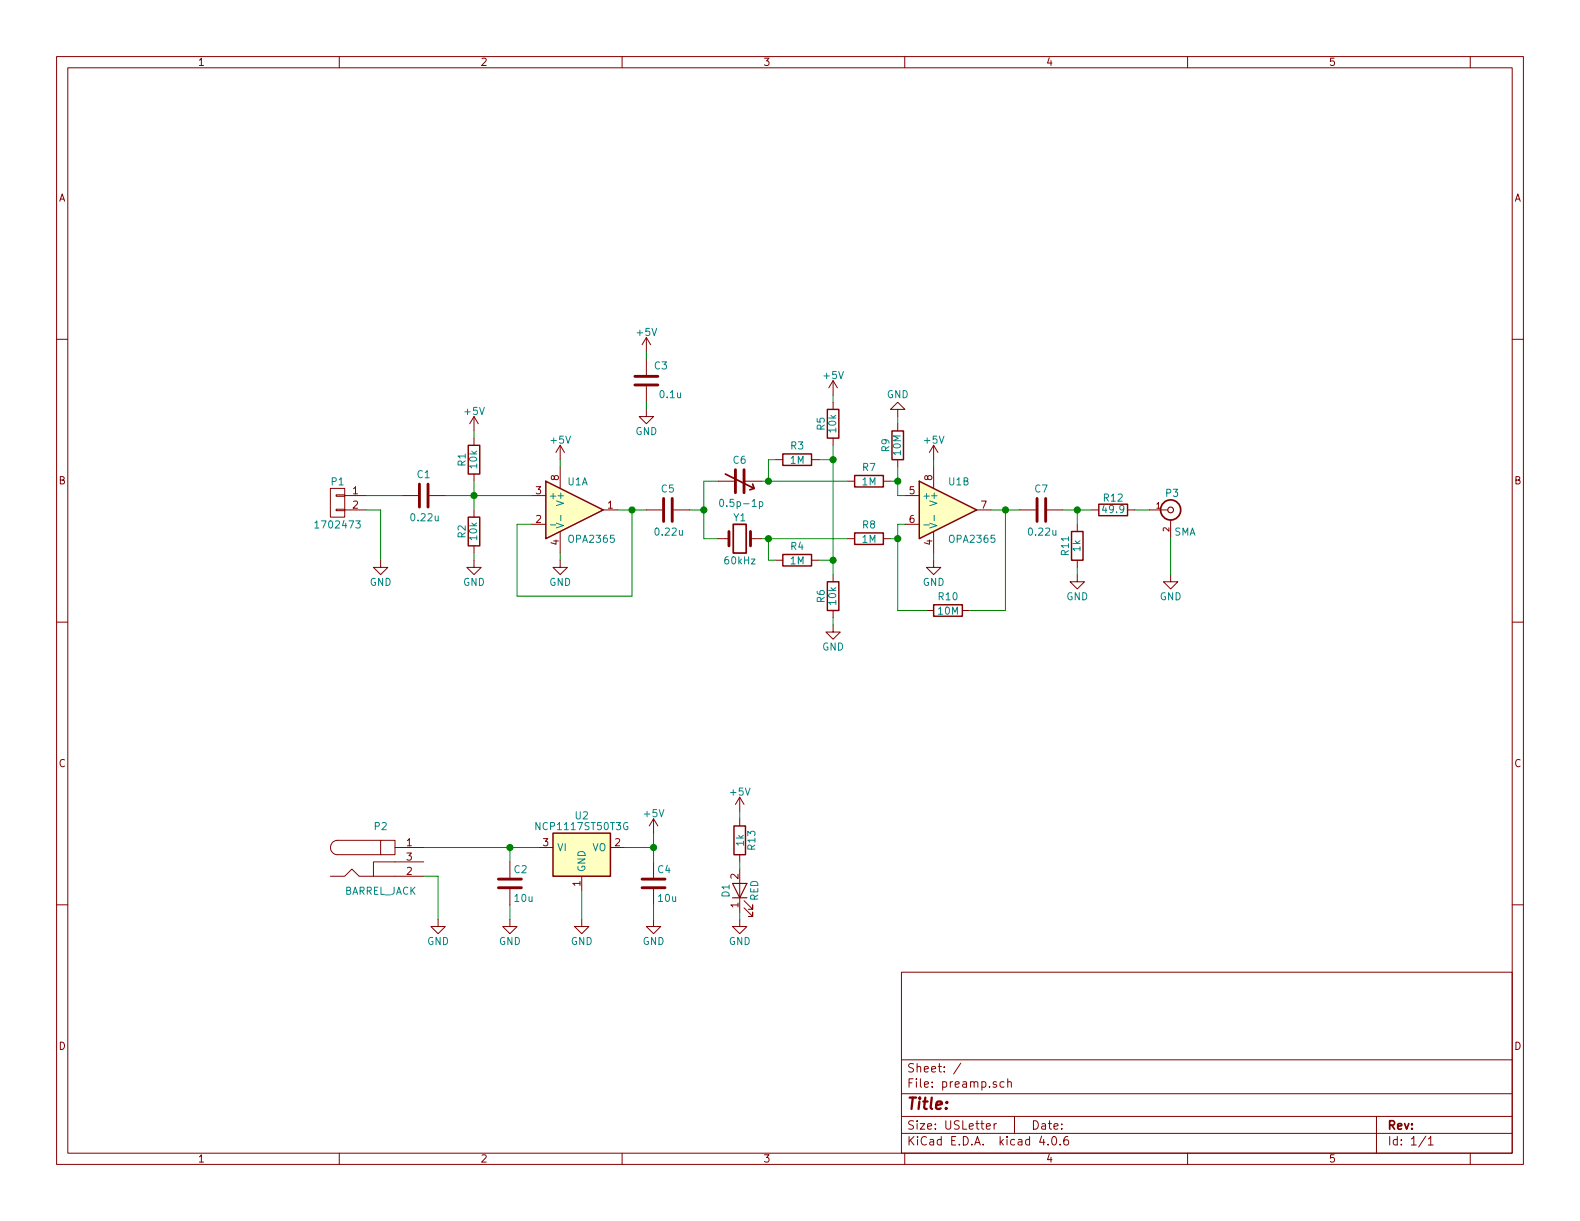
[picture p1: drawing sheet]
EESchema Schematic File Version 2
LIBS:power
LIBS:device
LIBS:transistors
LIBS:conn
LIBS:linear
LIBS:regul
LIBS:74xx
LIBS:cmos4000
LIBS:adc-dac
LIBS:memory
LIBS:xilinx
LIBS:microcontrollers
LIBS:dsp
LIBS:microchip
LIBS:analog_switches
LIBS:motorola
LIBS:texas
LIBS:intel
LIBS:audio
LIBS:interface
LIBS:digital-audio
LIBS:philips
LIBS:display
LIBS:cypress
LIBS:siliconi
LIBS:opto
LIBS:atmel
LIBS:contrib
LIBS:valves
LIBS:preamp-cache
EELAYER 25 0
EELAYER END
$Descr USLetter 11000 8500
encoding utf-8
Sheet 1 1
Title ""
Date ""
Rev ""
Comp ""
Comment1 ""
Comment2 ""
Comment3 ""
Comment4 ""
$EndDescr
$Comp
L LT1492 U1
U 2 1
P 6600 3550
F 0 "U1" H 6600 3750 50  0000 L CNN
F 1 "OPA2365" H 6600 3350 50  0000 L CNN
F 2 "Housings_SOIC:SOIC-8_3.9x4.9mm_Pitch1.27mm" H 6600 3550 50  0001 C CNN
F 3 "" H 6600 3550 50  0000 C CNN
F 4 "DigiKey" H 6600 3550 60  0001 C CNN "Source"
F 5 "296-31704-1-ND" H 6600 3550 60  0001 C CNN "Part"
	2    6600 3550
	1    0    0    -1  
$EndComp
$Comp
L LT1492 U1
U 1 1
P 4000 3550
F 0 "U1" H 3950 3750 50  0000 L CNN
F 1 "OPA2365" H 3950 3350 50  0000 L CNN
F 2 "Housings_SOIC:SOIC-8_3.9x4.9mm_Pitch1.27mm" H 4000 3550 50  0001 C CNN
F 3 "" H 4000 3550 50  0000 C CNN
F 4 "DigiKey" H 4000 3550 60  0001 C CNN "Source"
F 5 "296-31704-1-ND" H 4000 3550 60  0001 C CNN "Part"
	1    4000 3550
	1    0    0    -1  
$EndComp
$Comp
L BNC P3
U 1 1
P 8150 3550
F 0 "P3" H 8160 3670 50  0000 C CNN
F 1 "SMA" H 8250 3400 50  0000 C CNN
F 2 "wwvb-receiver:142-0701-801" H 8150 3550 50  0001 C CNN
F 3 "" H 8150 3550 50  0000 C CNN
F 4 "DigiKey" H 8150 3550 60  0001 C CNN "Source"
F 5 "J502-ND" H 8150 3550 60  0001 C CNN "Part"
	1    8150 3550
	1    0    0    -1  
$EndComp
$Comp
L CONN_01X02 P1
U 1 1
P 2350 3500
F 0 "P1" H 2350 3650 50  0000 C CNN
F 1 "1702473" H 2350 3350 50  0000 C CNN
F 2 "wwvb-receiver:1702473" H 2350 3500 50  0001 C CNN
F 3 "" H 2350 3500 50  0000 C CNN
F 4 "DigiKey" H 2350 3500 60  0001 C CNN "Source"
F 5 "277-2337-1-ND" H 2350 3500 60  0001 C CNN "Part"
	1    2350 3500
	-1   0    0    -1  
$EndComp
$Comp
L R R1
U 1 1
P 3300 3200
F 0 "R1" V 3380 3200 50  0000 C CNN
F 1 "10k" V 3300 3200 50  0000 C CNN
F 2 "Resistors_SMD:R_0603" V 3230 3200 50  0001 C CNN
F 3 "" H 3300 3200 50  0000 C CNN
F 4 "DigiKey" H 3300 3200 60  0001 C CNN "Source"
F 5 "311-10.0KHRCT-ND" H 3300 3200 60  0001 C CNN "Part"
	1    3300 3200
	-1   0    0    1   
$EndComp
$Comp
L R R2
U 1 1
P 3300 3700
F 0 "R2" V 3380 3700 50  0000 C CNN
F 1 "10k" V 3300 3700 50  0000 C CNN
F 2 "Resistors_SMD:R_0603" V 3230 3700 50  0001 C CNN
F 3 "" H 3300 3700 50  0000 C CNN
F 4 "DigiKey" H 3300 3700 60  0001 C CNN "Source"
F 5 "311-10.0KHRCT-ND" H 3300 3700 60  0001 C CNN "Part"
	1    3300 3700
	-1   0    0    1   
$EndComp
$Comp
L GND #PWR01
U 1 1
P 3900 3900
F 0 "#PWR01" H 3900 3650 50  0001 C CNN
F 1 "GND" H 3900 3750 50  0000 C CNN
F 2 "" H 3900 3900 50  0000 C CNN
F 3 "" H 3900 3900 50  0000 C CNN
	1    3900 3900
	1    0    0    -1  
$EndComp
$Comp
L GND #PWR02
U 1 1
P 2650 3900
F 0 "#PWR02" H 2650 3650 50  0001 C CNN
F 1 "GND" H 2650 3750 50  0000 C CNN
F 2 "" H 2650 3900 50  0000 C CNN
F 3 "" H 2650 3900 50  0000 C CNN
	1    2650 3900
	1    0    0    -1  
$EndComp
$Comp
L GND #PWR03
U 1 1
P 3300 3900
F 0 "#PWR03" H 3300 3650 50  0001 C CNN
F 1 "GND" H 3300 3750 50  0000 C CNN
F 2 "" H 3300 3900 50  0000 C CNN
F 3 "" H 3300 3900 50  0000 C CNN
	1    3300 3900
	1    0    0    -1  
$EndComp
$Comp
L R R3
U 1 1
P 5550 3200
F 0 "R3" V 5450 3200 50  0000 C CNN
F 1 "1M" V 5550 3200 50  0000 C CNN
F 2 "Resistors_SMD:R_0603" V 5480 3200 50  0001 C CNN
F 3 "" H 5550 3200 50  0000 C CNN
F 4 "DigiKey" H 5550 3200 60  0001 C CNN "Source"
F 5 "311-1.00MHRCT-ND" H 5550 3200 60  0001 C CNN "Part"
	1    5550 3200
	0    1    1    0   
$EndComp
$Comp
L R R4
U 1 1
P 5550 3900
F 0 "R4" V 5450 3900 50  0000 C CNN
F 1 "1M" V 5550 3900 50  0000 C CNN
F 2 "Resistors_SMD:R_0603" V 5480 3900 50  0001 C CNN
F 3 "" H 5550 3900 50  0000 C CNN
F 4 "DigiKey" H 5550 3900 60  0001 C CNN "Source"
F 5 "311-1.00MHRCT-ND" H 5550 3900 60  0001 C CNN "Part"
	1    5550 3900
	0    1    1    0   
$EndComp
$Comp
L R R5
U 1 1
P 5800 2950
F 0 "R5" V 5880 2950 50  0000 C CNN
F 1 "10k" V 5800 2950 50  0000 C CNN
F 2 "Resistors_SMD:R_0603" V 5730 2950 50  0001 C CNN
F 3 "" H 5800 2950 50  0000 C CNN
F 4 "DigiKey" H 5800 2950 60  0001 C CNN "Source"
F 5 "311-10.0KHRCT-ND" H 5800 2950 60  0001 C CNN "Part"
	1    5800 2950
	-1   0    0    1   
$EndComp
$Comp
L R R6
U 1 1
P 5800 4150
F 0 "R6" V 5880 4150 50  0000 C CNN
F 1 "10k" V 5800 4150 50  0000 C CNN
F 2 "Resistors_SMD:R_0603" V 5730 4150 50  0001 C CNN
F 3 "" H 5800 4150 50  0000 C CNN
F 4 "DigiKey" H 5800 4150 60  0001 C CNN "Source"
F 5 "311-10.0KHRCT-ND" H 5800 4150 60  0001 C CNN "Part"
	1    5800 4150
	-1   0    0    1   
$EndComp
$Comp
L GND #PWR04
U 1 1
P 5800 4350
F 0 "#PWR04" H 5800 4100 50  0001 C CNN
F 1 "GND" H 5800 4200 50  0000 C CNN
F 2 "" H 5800 4350 50  0000 C CNN
F 3 "" H 5800 4350 50  0000 C CNN
	1    5800 4350
	1    0    0    -1  
$EndComp
$Comp
L R R7
U 1 1
P 6050 3350
F 0 "R7" V 5950 3350 50  0000 C CNN
F 1 "1M" V 6050 3350 50  0000 C CNN
F 2 "Resistors_SMD:R_0603" V 5980 3350 50  0001 C CNN
F 3 "" H 6050 3350 50  0000 C CNN
F 4 "DigiKey" H 6050 3350 60  0001 C CNN "Source"
F 5 "311-1.00MHRCT-ND" H 6050 3350 60  0001 C CNN "Part"
	1    6050 3350
	0    1    1    0   
$EndComp
$Comp
L R R8
U 1 1
P 6050 3750
F 0 "R8" V 5950 3750 50  0000 C CNN
F 1 "1M" V 6050 3750 50  0000 C CNN
F 2 "Resistors_SMD:R_0603" V 5980 3750 50  0001 C CNN
F 3 "" H 6050 3750 50  0000 C CNN
F 4 "DigiKey" H 6050 3750 60  0001 C CNN "Source"
F 5 "311-1.00MHRCT-ND" H 6050 3750 60  0001 C CNN "Part"
	1    6050 3750
	0    1    1    0   
$EndComp
$Comp
L R R9
U 1 1
P 6250 3100
F 0 "R9" V 6330 3100 50  0000 C CNN
F 1 "10M" V 6250 3100 50  0000 C CNN
F 2 "Resistors_SMD:R_0603" V 6180 3100 50  0001 C CNN
F 3 "" H 6250 3100 50  0000 C CNN
F 4 "DigiKey" H 6250 3100 60  0001 C CNN "Source"
F 5 "311-10.0MHRCT-ND" H 6250 3100 60  0001 C CNN "Part"
	1    6250 3100
	-1   0    0    1   
$EndComp
$Comp
L GND #PWR05
U 1 1
P 6500 3900
F 0 "#PWR05" H 6500 3650 50  0001 C CNN
F 1 "GND" H 6500 3750 50  0000 C CNN
F 2 "" H 6500 3900 50  0000 C CNN
F 3 "" H 6500 3900 50  0000 C CNN
	1    6500 3900
	1    0    0    -1  
$EndComp
Wire Wire Line
	3100 3450 3700 3450
Wire Wire Line
	3300 3350 3300 3550
Connection ~ 3300 3450
Wire Wire Line
	3700 3650 3600 3650
Wire Wire Line
	3600 3650 3600 4150
Wire Wire Line
	3600 4150 4400 4150
Wire Wire Line
	4400 4150 4400 3550
Wire Wire Line
	4300 3550 4500 3550
Wire Wire Line
	3900 3200 3900 3250
Wire Wire Line
	3900 3850 3900 3900
Wire Wire Line
	2550 3550 2650 3550
Wire Wire Line
	2650 3550 2650 3900
Wire Wire Line
	3300 3000 3300 3050
Wire Wire Line
	3300 3850 3300 3900
Connection ~ 4400 3550
Wire Wire Line
	5000 3350 4900 3350
Wire Wire Line
	4900 3350 4900 3750
Wire Wire Line
	4900 3550 4800 3550
Connection ~ 4900 3550
Wire Wire Line
	5800 4350 5800 4300
Wire Wire Line
	5800 3100 5800 4000
Wire Wire Line
	5700 3200 5800 3200
Connection ~ 5800 3200
Wire Wire Line
	5800 2800 5800 2750
Wire Wire Line
	5700 3900 5800 3900
Connection ~ 5800 3900
Wire Wire Line
	5400 3900 5350 3900
Wire Wire Line
	5350 3900 5350 3750
Wire Wire Line
	5300 3750 5900 3750
Wire Wire Line
	5300 3350 5900 3350
Wire Wire Line
	5350 3350 5350 3200
Wire Wire Line
	5350 3200 5400 3200
Connection ~ 5350 3350
Wire Wire Line
	6250 3450 6300 3450
Wire Wire Line
	6250 3250 6250 3450
Wire Wire Line
	6250 3350 6200 3350
Wire Wire Line
	6300 3650 6250 3650
Wire Wire Line
	6250 3650 6250 4250
Wire Wire Line
	6250 3750 6200 3750
Wire Wire Line
	6500 3900 6500 3850
Wire Wire Line
	6500 3250 6500 3200
$Comp
L R R10
U 1 1
P 6600 4250
F 0 "R10" V 6500 4250 50  0000 C CNN
F 1 "10M" V 6600 4250 50  0000 C CNN
F 2 "Resistors_SMD:R_0603" V 6530 4250 50  0001 C CNN
F 3 "" H 6600 4250 50  0000 C CNN
F 4 "DigiKey" H 6600 4250 60  0001 C CNN "Source"
F 5 "311-10.0MHRCT-ND" H 6600 4250 60  0001 C CNN "Part"
	1    6600 4250
	0    1    1    0   
$EndComp
Connection ~ 6250 3350
$Comp
L GND #PWR06
U 1 1
P 6250 2900
F 0 "#PWR06" H 6250 2650 50  0001 C CNN
F 1 "GND" H 6250 2750 50  0000 C CNN
F 2 "" H 6250 2900 50  0000 C CNN
F 3 "" H 6250 2900 50  0000 C CNN
	1    6250 2900
	-1   0    0    1   
$EndComp
Wire Wire Line
	6250 2900 6250 2950
Wire Wire Line
	6250 4250 6450 4250
Connection ~ 6250 3750
Wire Wire Line
	6900 3550 7100 3550
Wire Wire Line
	7000 3550 7000 4250
Wire Wire Line
	7000 4250 6750 4250
Connection ~ 7000 3550
$Comp
L R R11
U 1 1
P 7500 3800
F 0 "R11" V 7580 3800 50  0000 C CNN
F 1 "1k" V 7500 3800 50  0000 C CNN
F 2 "Resistors_SMD:R_0603" V 7430 3800 50  0001 C CNN
F 3 "" H 7500 3800 50  0000 C CNN
F 4 "DigiKey" H 7500 3800 60  0001 C CNN "Source"
F 5 "311-1.00KHRCT-ND" H 7500 3800 60  0001 C CNN "Part"
	1    7500 3800
	-1   0    0    1   
$EndComp
$Comp
L R R12
U 1 1
P 7750 3550
F 0 "R12" V 7830 3550 50  0000 C CNN
F 1 "49.9" V 7750 3550 50  0000 C CNN
F 2 "Resistors_SMD:R_0603" V 7680 3550 50  0001 C CNN
F 3 "" H 7750 3550 50  0000 C CNN
F 4 "DigiKey" H 7750 3550 60  0001 C CNN "Source"
F 5 "311-49.9HRCT-ND" H 7750 3550 60  0001 C CNN "Part"
	1    7750 3550
	0    -1   -1   0   
$EndComp
Wire Wire Line
	7400 3550 7600 3550
Wire Wire Line
	7500 3650 7500 3550
Connection ~ 7500 3550
$Comp
L GND #PWR07
U 1 1
P 7500 4000
F 0 "#PWR07" H 7500 3750 50  0001 C CNN
F 1 "GND" H 7500 3850 50  0000 C CNN
F 2 "" H 7500 4000 50  0000 C CNN
F 3 "" H 7500 4000 50  0000 C CNN
	1    7500 4000
	1    0    0    -1  
$EndComp
Wire Wire Line
	7500 4000 7500 3950
Wire Wire Line
	8000 3550 7900 3550
$Comp
L GND #PWR08
U 1 1
P 8150 4000
F 0 "#PWR08" H 8150 3750 50  0001 C CNN
F 1 "GND" H 8150 3850 50  0000 C CNN
F 2 "" H 8150 4000 50  0000 C CNN
F 3 "" H 8150 4000 50  0000 C CNN
	1    8150 4000
	1    0    0    -1  
$EndComp
Wire Wire Line
	8150 4000 8150 3750
$Comp
L Crystal Y1
U 1 1
P 5150 3750
F 0 "Y1" H 5150 3900 50  0000 C CNN
F 1 "60kHz" H 5150 3600 50  0000 C CNN
F 2 "Crystals:Crystal_DS26_d2.0mm_l6.0mm_Horizontal_1EP_style1" H 5150 3750 50  0001 C CNN
F 3 "" H 5150 3750 50  0000 C CNN
F 4 "DigiKey" H 5150 3750 60  0001 C CNN "Source"
F 5 "SER3320-ND" H 5150 3750 60  0001 C CNN "Part"
	1    5150 3750
	1    0    0    -1  
$EndComp
Connection ~ 5350 3750
Wire Wire Line
	4900 3750 5000 3750
$Comp
L C C1
U 1 1
P 2950 3450
F 0 "C1" V 2800 3400 50  0000 L CNN
F 1 "0.22u" V 3100 3350 50  0000 L CNN
F 2 "Capacitors_SMD:C_0603" H 2988 3300 50  0001 C CNN
F 3 "" H 2950 3450 50  0000 C CNN
F 4 "DigiKey" H 2950 3450 60  0001 C CNN "Source"
F 5 "311-1426-1-ND" H 2950 3450 60  0001 C CNN "Part"
	1    2950 3450
	0    1    1    0   
$EndComp
$Comp
L C C5
U 1 1
P 4650 3550
F 0 "C5" V 4500 3500 50  0000 L CNN
F 1 "0.22u" V 4800 3450 50  0000 L CNN
F 2 "Capacitors_SMD:C_0603" H 4688 3400 50  0001 C CNN
F 3 "" H 4650 3550 50  0000 C CNN
F 4 "DigiKey" H 4650 3550 60  0001 C CNN "Source"
F 5 "311-1426-1-ND" H 4650 3550 60  0001 C CNN "Part"
	1    4650 3550
	0    1    1    0   
$EndComp
$Comp
L C C7
U 1 1
P 7250 3550
F 0 "C7" V 7100 3500 50  0000 L CNN
F 1 "0.22u" V 7400 3450 50  0000 L CNN
F 2 "Capacitors_SMD:C_0603" H 7288 3400 50  0001 C CNN
F 3 "" H 7250 3550 50  0000 C CNN
F 4 "DigiKey" H 7250 3550 60  0001 C CNN "Source"
F 5 "311-1426-1-ND" H 7250 3550 60  0001 C CNN "Part"
	1    7250 3550
	0    1    1    0   
$EndComp
$Comp
L NCP1117ST50T3G U2
U 1 1
P 4050 5900
F 0 "U2" H 4050 6125 50  0000 C CNN
F 1 "NCP1117ST50T3G" H 4050 6050 50  0000 C CNN
F 2 "TO_SOT_Packages_SMD:SOT-223" H 4100 5650 50  0001 L CNN
F 3 "" H 4050 5900 50  0000 C CNN
F 4 "DigiKey" H 4050 5900 60  0001 C CNN "Source"
F 5 "NCP1117ST50T3GOSCT-ND" H 4050 5900 60  0001 C CNN "Part"
	1    4050 5900
	1    0    0    -1  
$EndComp
$Comp
L C C2
U 1 1
P 3550 6150
F 0 "C2" H 3575 6250 50  0000 L CNN
F 1 "10u" H 3575 6050 50  0000 L CNN
F 2 "Capacitors_SMD:C_0805" H 3588 6000 50  0001 C CNN
F 3 "" H 3550 6150 50  0000 C CNN
F 4 "DigiKey" H 3550 6150 60  0001 C CNN "Source"
F 5 "311-1460-1-ND" H 3550 6150 60  0001 C CNN "Part"
	1    3550 6150
	1    0    0    -1  
$EndComp
$Comp
L C C4
U 1 1
P 4550 6150
F 0 "C4" H 4575 6250 50  0000 L CNN
F 1 "10u" H 4575 6050 50  0000 L CNN
F 2 "Capacitors_SMD:C_0805" H 4588 6000 50  0001 C CNN
F 3 "" H 4550 6150 50  0000 C CNN
F 4 "DigiKey" H 4550 6150 60  0001 C CNN "Source"
F 5 "311-1460-1-ND" H 4550 6150 60  0001 C CNN "Part"
	1    4550 6150
	1    0    0    -1  
$EndComp
$Comp
L GND #PWR09
U 1 1
P 3550 6400
F 0 "#PWR09" H 3550 6150 50  0001 C CNN
F 1 "GND" H 3550 6250 50  0000 C CNN
F 2 "" H 3550 6400 50  0000 C CNN
F 3 "" H 3550 6400 50  0000 C CNN
	1    3550 6400
	1    0    0    -1  
$EndComp
$Comp
L GND #PWR010
U 1 1
P 4050 6400
F 0 "#PWR010" H 4050 6150 50  0001 C CNN
F 1 "GND" H 4050 6250 50  0000 C CNN
F 2 "" H 4050 6400 50  0000 C CNN
F 3 "" H 4050 6400 50  0000 C CNN
	1    4050 6400
	1    0    0    -1  
$EndComp
$Comp
L GND #PWR011
U 1 1
P 4550 6400
F 0 "#PWR011" H 4550 6150 50  0001 C CNN
F 1 "GND" H 4550 6250 50  0000 C CNN
F 2 "" H 4550 6400 50  0000 C CNN
F 3 "" H 4550 6400 50  0000 C CNN
	1    4550 6400
	1    0    0    -1  
$EndComp
Wire Wire Line
	3550 6300 3550 6400
Wire Wire Line
	2950 5900 3750 5900
Wire Wire Line
	3550 5900 3550 6000
Wire Wire Line
	4050 6200 4050 6400
Wire Wire Line
	4350 5900 4550 5900
Wire Wire Line
	4550 5800 4550 6000
Wire Wire Line
	4550 6300 4550 6400
$Comp
L +5V #PWR012
U 1 1
P 3300 3000
F 0 "#PWR012" H 3300 2850 50  0001 C CNN
F 1 "+5V" H 3300 3140 50  0000 C CNN
F 2 "" H 3300 3000 50  0000 C CNN
F 3 "" H 3300 3000 50  0000 C CNN
	1    3300 3000
	1    0    0    -1  
$EndComp
$Comp
L +5V #PWR013
U 1 1
P 3900 3200
F 0 "#PWR013" H 3900 3050 50  0001 C CNN
F 1 "+5V" H 3900 3340 50  0000 C CNN
F 2 "" H 3900 3200 50  0000 C CNN
F 3 "" H 3900 3200 50  0000 C CNN
	1    3900 3200
	1    0    0    -1  
$EndComp
$Comp
L +5V #PWR014
U 1 1
P 5800 2750
F 0 "#PWR014" H 5800 2600 50  0001 C CNN
F 1 "+5V" H 5800 2890 50  0000 C CNN
F 2 "" H 5800 2750 50  0000 C CNN
F 3 "" H 5800 2750 50  0000 C CNN
	1    5800 2750
	1    0    0    -1  
$EndComp
$Comp
L +5V #PWR015
U 1 1
P 6500 3200
F 0 "#PWR015" H 6500 3050 50  0001 C CNN
F 1 "+5V" H 6500 3340 50  0000 C CNN
F 2 "" H 6500 3200 50  0000 C CNN
F 3 "" H 6500 3200 50  0000 C CNN
	1    6500 3200
	1    0    0    -1  
$EndComp
$Comp
L +5V #PWR016
U 1 1
P 4550 5800
F 0 "#PWR016" H 4550 5650 50  0001 C CNN
F 1 "+5V" H 4550 5940 50  0000 C CNN
F 2 "" H 4550 5800 50  0000 C CNN
F 3 "" H 4550 5800 50  0000 C CNN
	1    4550 5800
	1    0    0    -1  
$EndComp
Connection ~ 4550 5900
$Comp
L BARREL_JACK P2
U 1 1
P 2650 6000
F 0 "P2" H 2650 6250 50  0000 C CNN
F 1 "BARREL_JACK" H 2650 5800 50  0000 C CNN
F 2 "wwvb-receiver:PJ-002AH-SMT-TR" H 2650 6000 50  0001 C CNN
F 3 "" H 2650 6000 50  0000 C CNN
F 4 "DigiKey" H 2650 6000 60  0001 C CNN "Source"
F 5 "CP-002AHPJCT-ND" H 2650 6000 60  0001 C CNN "Part"
	1    2650 6000
	1    0    0    -1  
$EndComp
Connection ~ 3550 5900
$Comp
L GND #PWR017
U 1 1
P 3050 6400
F 0 "#PWR017" H 3050 6150 50  0001 C CNN
F 1 "GND" H 3050 6250 50  0000 C CNN
F 2 "" H 3050 6400 50  0000 C CNN
F 3 "" H 3050 6400 50  0000 C CNN
	1    3050 6400
	1    0    0    -1  
$EndComp
Wire Wire Line
	3050 6400 3050 6100
Wire Wire Line
	3050 6100 2950 6100
$Comp
L C C3
U 1 1
P 4500 2650
F 0 "C3" H 4350 2550 50  0000 L CNN
F 1 "0.1u" H 4250 2750 50  0000 L CNN
F 2 "Capacitors_SMD:C_0603" H 4538 2500 50  0001 C CNN
F 3 "" H 4500 2650 50  0000 C CNN
F 4 "DigiKey" H 4500 2650 60  0001 C CNN "Source"
F 5 "311-1344-1-ND" H 4500 2650 60  0001 C CNN "Part"
	1    4500 2650
	-1   0    0    1   
$EndComp
$Comp
L GND #PWR018
U 1 1
P 4500 2850
F 0 "#PWR018" H 4500 2600 50  0001 C CNN
F 1 "GND" H 4500 2700 50  0000 C CNN
F 2 "" H 4500 2850 50  0000 C CNN
F 3 "" H 4500 2850 50  0000 C CNN
	1    4500 2850
	1    0    0    -1  
$EndComp
$Comp
L +5V #PWR019
U 1 1
P 4500 2450
F 0 "#PWR019" H 4500 2300 50  0001 C CNN
F 1 "+5V" H 4500 2590 50  0000 C CNN
F 2 "" H 4500 2450 50  0000 C CNN
F 3 "" H 4500 2450 50  0000 C CNN
	1    4500 2450
	1    0    0    -1  
$EndComp
Wire Wire Line
	4500 2450 4500 2500
Wire Wire Line
	4500 2850 4500 2800
$Comp
L C_Variable C6
U 1 1
P 5150 3350
F 0 "C6" V 5000 3300 50  0000 L CNN
F 1 "0.5p-1p" V 5300 3200 50  0000 L CNN
F 2 "wwvb-receiver:TZY2" H 5150 3350 50  0001 C CNN
F 3 "" H 5150 3350 50  0000 C CNN
F 4 "DigiKey" H 5150 3350 60  0001 C CNN "Source"
F 5 "490-12520-ND" H 5150 3350 60  0001 C CNN "Part"
	1    5150 3350
	0    1    1    0   
$EndComp
Wire Wire Line
	2550 3450 2800 3450
$Comp
L LED D1
U 1 1
P 5150 6200
F 0 "D1" H 5150 6300 50  0000 C CNN
F 1 "RED" H 5150 6100 50  0000 C CNN
F 2 "Diodes_SMD:D_0603" H 5150 6200 50  0001 C CNN
F 3 "" H 5150 6200 50  0001 C CNN
F 4 "DigiKey" H 5150 6200 60  0001 C CNN "Source"
F 5 "160-1447-1-ND" H 5150 6200 60  0001 C CNN "Part"
	1    5150 6200
	0    -1   -1   0   
$EndComp
$Comp
L R R13
U 1 1
P 5150 5850
F 0 "R13" V 5230 5850 50  0000 C CNN
F 1 "1k" V 5150 5850 50  0000 C CNN
F 2 "Resistors_SMD:R_0603" V 5080 5850 50  0001 C CNN
F 3 "" H 5150 5850 50  0001 C CNN
F 4 "DigiKey" H 5150 5850 60  0001 C CNN "Source"
F 5 "311-1.00KHRCT-ND" H 5150 5850 60  0001 C CNN "Part"
	1    5150 5850
	1    0    0    -1  
$EndComp
$Comp
L GND #PWR020
U 1 1
P 5150 6400
F 0 "#PWR020" H 5150 6150 50  0001 C CNN
F 1 "GND" H 5150 6250 50  0000 C CNN
F 2 "" H 5150 6400 50  0000 C CNN
F 3 "" H 5150 6400 50  0000 C CNN
	1    5150 6400
	1    0    0    -1  
$EndComp
$Comp
L +5V #PWR021
U 1 1
P 5150 5650
F 0 "#PWR021" H 5150 5500 50  0001 C CNN
F 1 "+5V" H 5150 5790 50  0000 C CNN
F 2 "" H 5150 5650 50  0000 C CNN
F 3 "" H 5150 5650 50  0000 C CNN
	1    5150 5650
	1    0    0    -1  
$EndComp
Wire Wire Line
	5150 5650 5150 5700
Wire Wire Line
	5150 6000 5150 6050
Wire Wire Line
	5150 6350 5150 6400
$EndSCHEMATC
